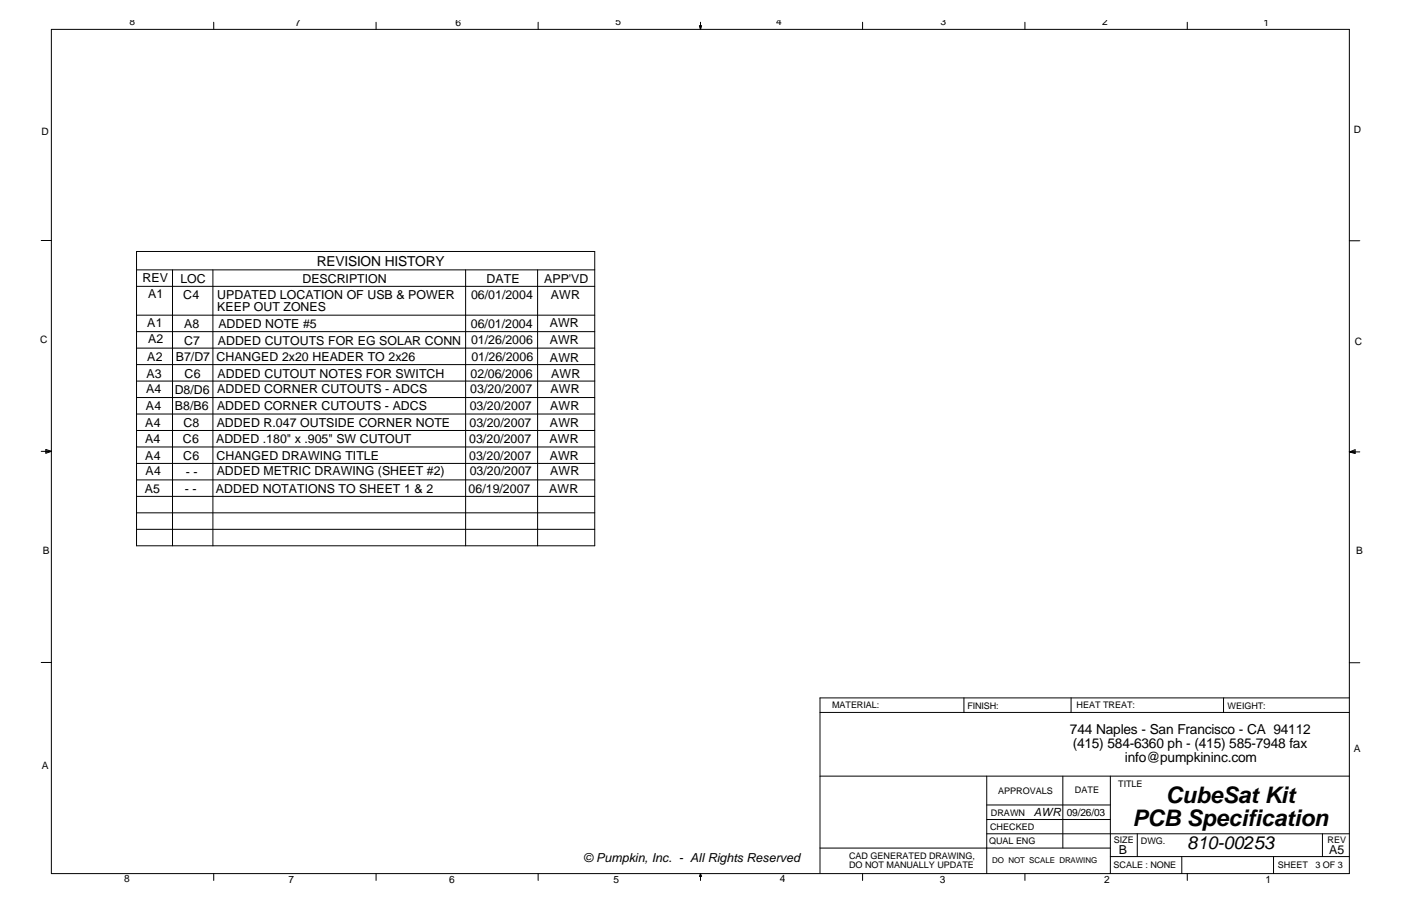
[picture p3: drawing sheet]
<svg xmlns="http://www.w3.org/2000/svg" width="432mm" height="279mm" viewBox="0 0 432 279" stroke-linecap="round" stroke-linejoin="round" font-family="sans-serif">
<g fill="none" stroke="#000" stroke-width=".31">
<path d="M15.8 9.1h400.1v260.3h-400.1zM65.9 6.9v2.2M115.9 6.9v2.2M165.9 6.9v2.2M215.6 8h.6l-.3 1.1zM215.7 8l.2 1.1M215.9 6.9v2.2M216 8l-.1 1.1M265.9 6.9v2.2M315.9 6.9v2.2M365.9 6.9v2.2M12.7 74.2h3.1"/>
<path d="M42.1 77.6h141.2v90.7h-141.2zM415.9 74.3h3.2M42.1 88.3h141.2M42.1 97.2h141.2M42.1 83.2h141.2M53.2 83.2v85.1M65.6 83.2v85.1M143.5 83.2v85.1M165.7 83.2v85.1M42.1 117.5h141.2M42.1 102.3h141.2M42.1 112.4h141.2"/>
<path d="M42.1 107.4h141.2M12.7 139.2h3.1M14.1 138.6l1.7 .6-1.7 .6zM14.1 139l1.7 .2M15.8 139.2l-1.7 .2M42.1 137.8h141.2M42.1 122.6h141.2M42.1 127.7h141.2M42.1 132.8h141.2M415.9 139.4l1.8 .2M415.9 139.4l1.8-.7v1.2zM415.9 139.4h3.2"/>
<path d="M417.7 139.1l-1.8 .3M42.1 142.9h141.2M42.1 158.2h141.2M42.1 153.1h141.2M42.1 148h141.2M42.1 163.2h141.2M12.7 204.3h3.1M252.7 219.7h163.2M297.1 215.2v4.5M330.1 215.2v4.5M377.1 215.2v4.5M415.9 215.2h-163.2v54.2"/>
<path d="M415.9 204.4h3.2M252.7 239.4h163.2M304.1 239.4v30M327.6 239.4v22.1M342.2 239.4v30M304.1 248.2h38.1M304.1 252.7h38.1M304.1 257.1h111.8M350.5 257.1v7.1M407.6 257.1v7.1M65.9 269.4v2.1M115.9 269.4v2.1"/>
<path d="M165.9 269.4v2.1M215.9 269.4l.3 .9h-.6zM215.9 269.4v2.1M252.7 261.5h89.5M265.9 269.4v2.1M315.9 269.4v2.1M342.2 264.2h73.7M364.2 264.2v5.2M365.9 269.4v2.1M392.5 264.2v5.2"/>
</g>
<g font-size="7">
<text x="359.3" y="247.7">CubeSat Kit</text>
<text x="349" y="254.7">PCB Specification</text>
</g>
<text font-size="5.6" x="365.9" y="262">810-00253</text>
<g font-size="4.2">
<text x="97.6" y="82">REVISION HISTORY</text>
<text x="329.8" y="226.4">744 Naples - San Francisco - CA 94112</text>
<text x="330.6" y="230.6">(415) 584-6360 ph - (415) 585-7948 fax</text>
<text x="346.7" y="234.9">info@pumpkininc.com</text>
</g>
<g font-size="3.8">
<text x="43.9" y="86.9">REV</text>
<text x="55.6" y="87.1">LOC</text>
<text x="93.2" y="87.1">DESCRIPTION</text>
<text x="149.9" y="87.3">DATE</text>
<text x="167.7" y="87.3">APP'VD</text>
<text x="45.6" y="91.9">A1</text>
<text x="56.5" y="92.3">C4</text>
<text x="67" y="92.1">UPDATED LOCATION OF USB &amp; POWER</text>
<text x="145.2" y="92.1">06/01/2004</text>
<text x="169.8" y="92.1">AWR</text>
<text x="45.4" y="100.8">A1</text>
<text x="56.7" y="101.3">A8</text>
<text x="67" y="96">KEEP OUT ZONES</text>
<text x="67.3" y="101.3">ADDED NOTE #5</text>
<text x="145.1" y="101.1">06/01/2004</text>
<text x="169.4" y="100.8">AWR</text>
<text x="45.6" y="105.9">A2</text>
<text x="56.7" y="106.5">C7</text>
<text x="67.1" y="106.3">ADDED CUTOUTS FOR EG SOLAR CONN</text>
<text x="145.2" y="106.2">01/26/2006</text>
<text x="169.4" y="106.2">AWR</text>
<text x="45.4" y="111.3">A2</text>
<text x="54.2" y="111.4">B7/D7</text>
<text x="66.7" y="111.3">CHANGED 2x20 HEADER TO 2x26</text>
<text x="145.3" y="111.3">01/26/2006</text>
<text x="169.5" y="111.5">AWR</text>
<text x="45.1" y="116.5">A3</text>
<text x="56.9" y="116.7">C6</text>
<text x="67.1" y="116.5">ADDED CUTOUT NOTES FOR SWITCH</text>
<text x="145" y="116.5">02/06/2006</text>
<text x="169.8" y="116.5">AWR</text>
<text x="45" y="121.3">A4</text>
<text x="53.8" y="121.4">D8/D6</text>
<text x="67" y="121.3">ADDED CORNER CUTOUTS - ADCS</text>
<text x="144.9" y="121.3">03/20/2007</text>
<text x="169.7" y="121.3">AWR</text>
<text x="44.8" y="131.7">A4</text>
<text x="45" y="126.3">A4</text>
<text x="53.9" y="126.5">B8/B6</text>
<text x="56.6" y="131.7">C8</text>
<text x="66.8" y="131.7">ADDED R.047 OUTSIDE CORNER NOTE</text>
<text x="66.9" y="126.3">ADDED CORNER CUTOUTS - ADCS</text>
<text x="144.7" y="131.7">03/20/2007</text>
<text x="144.8" y="126.3">03/20/2007</text>
<text x="169.5" y="131.7">AWR</text>
<text x="169.6" y="126.3">AWR</text>
<text x="44.7" y="136.6">A4</text>
<text x="56.4" y="136.7">C6</text>
<text x="66.6" y="136.6">ADDED .180&quot; x .905&quot; SW CUTOUT</text>
<text x="144.6" y="136.6">03/20/2007</text>
<text x="169.3" y="136.6">AWR</text>
<text x="44.8" y="141.7">A4</text>
<text x="56.5" y="141.9">C6</text>
<text x="66.7" y="141.7">CHANGED DRAWING TITLE</text>
<text x="144.6" y="141.7">03/20/2007</text>
<text x="169.4" y="141.7">AWR</text>
<text x="44.9" y="146.5">A4</text>
<text x="57.2" y="146.6">- -</text>
<text x="66.8" y="146.5">ADDED METRIC DRAWING (SHEET #2)</text>
<text x="144.8" y="146.5">03/20/2007</text>
<text x="169.6" y="146.5">AWR</text>
<text x="44.6" y="151.9">A5</text>
<text x="57" y="152">- -</text>
<text x="66.5" y="151.9">ADDED NOTATIONS TO SHEET 1 &amp; 2</text>
<text x="144.4" y="151.9">06/19/2007</text>
<text x="169.2" y="151.9">AWR</text>
<text x="344.8" y="263.2">B</text>
<text x="409.6" y="263.5">A5</text>
<text x="179.8" y="265.7">© Pumpkin, Inc. - All Rights Reserved</text>
</g>
<text font-size="3.5" x="318.7" y="251.8">AWR</text>
<g font-size="3.1">
<text x="40" y="7.8">8</text>
<text x="91" y="7.9">7</text>
<text x="140.4" y="8">6</text>
<text x="189.7" y="7.8">5</text>
<text x="239.3" y="7.6">4</text>
<text x="289.9" y="7.8">3</text>
<text x="339.7" y="7.8">2</text>
<text x="389.4" y="8">1</text>
<text x="12.8" y="41.5">D</text>
<text x="417.2" y="41.1">D</text>
<text x="12.4" y="105.7">C</text>
<text x="417.6" y="106.5">C</text>
<text x="13.2" y="170.9">B</text>
<text x="418" y="170.9">B</text>
<text x="417.2" y="231.9">A</text>
<text x="12.9" y="237.2">A</text>
<text x="328.8" y="251.8">09/26/03</text>
<text x="38.3" y="272.1">8</text>
<text x="88.9" y="272.3">7</text>
<text x="138.4" y="272.2">6</text>
<text x="189.1" y="272.2">5</text>
<text x="240.4" y="272">4</text>
<text x="289.6" y="272.2">3</text>
<text x="340.3" y="272.3">2</text>
<text x="390.1" y="272.3">1</text>
</g>
<g font-size="2.8">
<text x="256.5" y="218.4">MATERIAL:</text>
<text x="298.2" y="218.6">FINISH:</text>
<text x="331.8" y="218.4">HEAT TREAT:</text>
<text x="378.4" y="218.8">WEIGHT:</text>
<text x="307.6" y="244.9">APPROVALS</text>
<text x="331.3" y="244.5">DATE</text>
<text x="344.7" y="242.7">TITLE</text>
<text x="305.4" y="251.8">DRAWN</text>
<text x="305.1" y="255.9">CHECKED</text>
<text x="304.9" y="260.3">QUAL ENG</text>
<text x="343.3" y="259.9">SIZE</text>
<text x="351.6" y="260.2">DWG.</text>
<text x="409.2" y="259.9">REV</text>
<text x="261.7" y="265">CAD GENERATED DRAWING,</text>
<text x="261.7" y="267.8">DO NOT MANUALLY UPDATE</text>
<text x="343.2" y="267.6">SCALE : NONE</text>
<text x="393.9" y="267.6">SHEET</text>
<text x="405.4" y="267.6">3 OF 3</text>
</g>
<text font-size="2.5" x="305.8" y="266.3">DO NOT SCALE DRAWING</text>
</svg>
